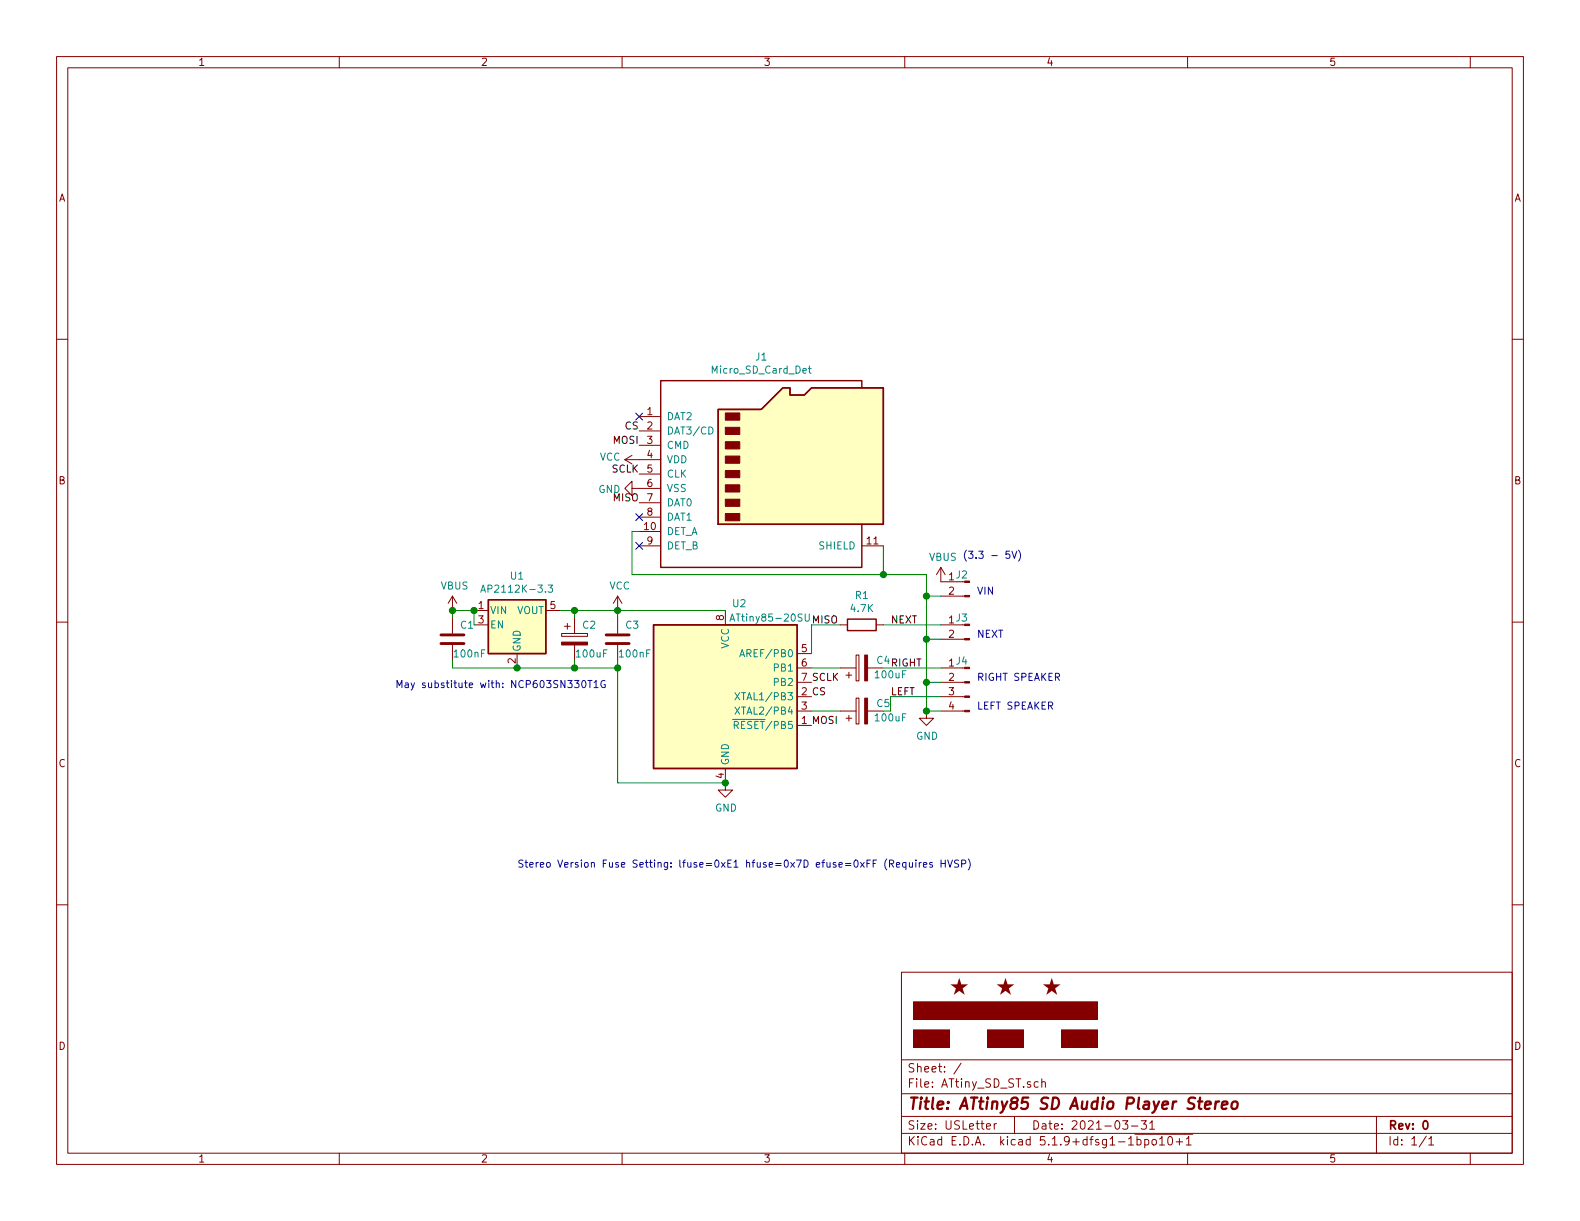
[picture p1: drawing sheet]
EESchema Schematic File Version 4
EELAYER 30 0
EELAYER END
$Descr USLetter 11000 8500
encoding utf-8
Sheet 1 1
Title "ATtiny85 SD Audio Player Stereo"
Date "2021-03-31"
Rev "0"
Comp ""
Comment1 ""
Comment2 ""
Comment3 ""
Comment4 ""
$EndDescr
$Comp
L power:VCC #PWR02
U 1 1
P 4300 4250
F 0 "#PWR02" H 4300 4100 50  0001 C CNN
F 1 "VCC" H 4315 4423 50  0000 C CNN
F 2 "" H 4300 4250 50  0001 C CNN
F 3 "" H 4300 4250 50  0001 C CNN
	1    4300 4250
	1    0    0    -1  
$EndComp
$Comp
L power:GND #PWR05
U 1 1
P 5050 5450
F 0 "#PWR05" H 5050 5200 50  0001 C CNN
F 1 "GND" H 5055 5277 50  0000 C CNN
F 2 "" H 5050 5450 50  0001 C CNN
F 3 "" H 5050 5450 50  0001 C CNN
	1    5050 5450
	1    0    0    -1  
$EndComp
$Comp
L Device:CP C5
U 1 1
P 6000 4950
F 0 "C5" V 6050 4800 50  0000 C CNN
F 1 "100uF" V 5950 4750 50  0000 C CNN
F 2 "Capacitor_Tantalum_SMD:CP_EIA-3216-10_Kemet-I_Pad1.58x1.35mm_HandSolder" H 6038 4800 50  0001 C CNN
F 3 "~" H 6000 4950 50  0001 C CNN
F 4 "TPSC107M016R0200" H 6000 4950 50  0001 C CNN "P/N"
	1    6000 4950
	0    -1   -1   0   
$EndComp
$Comp
L Device:CP C4
U 1 1
P 6000 4650
F 0 "C4" V 6050 4500 50  0000 C CNN
F 1 "100uF" V 5950 4450 50  0000 C CNN
F 2 "Capacitor_Tantalum_SMD:CP_EIA-3216-10_Kemet-I_Pad1.58x1.35mm_HandSolder" H 6038 4500 50  0001 C CNN
F 3 "~" H 6000 4650 50  0001 C CNN
F 4 "TPSC107M016R0200" H 6000 4650 50  0001 C CNN "P/N"
	1    6000 4650
	0    -1   -1   0   
$EndComp
$Comp
L Device:R R1
U 1 1
P 6000 4350
F 0 "R1" V 5793 4350 50  0000 C CNN
F 1 "4.7K" V 5884 4350 50  0000 C CNN
F 2 "Resistor_SMD:R_0805_2012Metric_Pad1.20x1.40mm_HandSolder" V 5930 4350 50  0001 C CNN
F 3 "~" H 6000 4350 50  0001 C CNN
F 4 "ERJ-6ENF4701V" H 6000 4350 50  0001 C CNN "P/N"
	1    6000 4350
	0    1    1    0   
$EndComp
$Comp
L Device:C C3
U 1 1
P 4300 4450
F 0 "C3" H 4350 4550 50  0000 L CNN
F 1 "100nF" H 4300 4350 50  0000 L CNN
F 2 "Capacitor_SMD:C_0805_2012Metric_Pad1.18x1.45mm_HandSolder" H 4338 4300 50  0001 C CNN
F 3 "~" H 4300 4450 50  0001 C CNN
F 4 "885012207011" H 4300 4450 50  0001 C CNN "P/N"
	1    4300 4450
	1    0    0    -1  
$EndComp
$Comp
L Device:CP C2
U 1 1
P 4000 4450
F 0 "C2" H 4050 4550 50  0000 L CNN
F 1 "100uF" H 4000 4350 50  0000 L CNN
F 2 "Capacitor_Tantalum_SMD:CP_EIA-3216-10_Kemet-I_Pad1.58x1.35mm_HandSolder" H 4038 4300 50  0001 C CNN
F 3 "~" H 4000 4450 50  0001 C CNN
F 4 "TPSC107M016R0200" H 4000 4450 50  0001 C CNN "P/N"
	1    4000 4450
	1    0    0    -1  
$EndComp
Connection ~ 4300 4250
Wire Wire Line
	5050 5450 4300 5450
Wire Wire Line
	4300 5450 4300 4650
Wire Wire Line
	4300 4250 5050 4250
Wire Wire Line
	5650 4650 5850 4650
$Comp
L Connector:Conn_01x04_Male J4
U 1 1
P 6750 4750
F 0 "J4" H 6850 4900 50  0000 R CNN
F 1 "Conn_01x04_Male" H 6856 4937 50  0001 C CNN
F 2 "Connector_PinHeader_2.00mm:PinHeader_1x04_P2.00mm_Vertical" H 6750 4750 50  0001 C CNN
F 3 "~" H 6750 4750 50  0001 C CNN
	1    6750 4750
	-1   0    0    -1  
$EndComp
$Comp
L power:VBUS #PWR01
U 1 1
P 3150 4250
F 0 "#PWR01" H 3150 4100 50  0001 C CNN
F 1 "VBUS" H 3165 4423 50  0000 C CNN
F 2 "" H 3150 4250 50  0001 C CNN
F 3 "" H 3150 4250 50  0001 C CNN
	1    3150 4250
	1    0    0    -1  
$EndComp
Wire Wire Line
	6550 4750 6450 4750
Wire Wire Line
	6450 4750 6450 4950
Wire Wire Line
	6450 4950 6550 4950
$Comp
L power:GND #PWR06
U 1 1
P 6450 4950
F 0 "#PWR06" H 6450 4700 50  0001 C CNN
F 1 "GND" H 6455 4777 50  0000 C CNN
F 2 "" H 6450 4950 50  0001 C CNN
F 3 "" H 6450 4950 50  0001 C CNN
	1    6450 4950
	1    0    0    -1  
$EndComp
Connection ~ 6450 4950
$Comp
L Connector:Conn_01x02_Male J3
U 1 1
P 6750 4350
F 0 "J3" H 6850 4400 50  0000 R CNN
F 1 "Conn_01x02_Male" H 6856 4437 50  0001 C CNN
F 2 "Connector_PinHeader_2.00mm:PinHeader_1x02_P2.00mm_Vertical" H 6750 4350 50  0001 C CNN
F 3 "~" H 6750 4350 50  0001 C CNN
	1    6750 4350
	-1   0    0    -1  
$EndComp
Wire Wire Line
	6550 4450 6450 4450
Connection ~ 6450 4750
Wire Wire Line
	5850 4950 5650 4950
Wire Wire Line
	6150 4950 6200 4950
Wire Wire Line
	6200 4950 6200 4850
$Comp
L Connector:Conn_01x02_Male J2
U 1 1
P 6750 4050
F 0 "J2" H 6850 4100 50  0000 R CNN
F 1 "Conn_01x02_Male" H 6856 4137 50  0001 C CNN
F 2 "Connector_PinHeader_2.00mm:PinHeader_1x02_P2.00mm_Vertical" H 6750 4050 50  0001 C CNN
F 3 "~" H 6750 4050 50  0001 C CNN
	1    6750 4050
	-1   0    0    -1  
$EndComp
Wire Wire Line
	6550 4150 6450 4150
$Comp
L power:VBUS #PWR07
U 1 1
P 6550 4050
F 0 "#PWR07" H 6550 3900 50  0001 C CNN
F 1 "VBUS" H 6565 4223 50  0000 C CNN
F 2 "" H 6550 4050 50  0001 C CNN
F 3 "" H 6550 4050 50  0001 C CNN
	1    6550 4050
	1    0    0    -1  
$EndComp
Connection ~ 6450 4450
Wire Wire Line
	6450 4150 6450 4450
Wire Wire Line
	6450 4450 6450 4750
Wire Wire Line
	5650 4350 5650 4550
Wire Wire Line
	5850 4350 5650 4350
$Comp
L power:GND #PWR04
U 1 1
P 4450 3400
F 0 "#PWR04" H 4450 3150 50  0001 C CNN
F 1 "GND" V 4455 3272 50  0000 R CNN
F 2 "" H 4450 3400 50  0001 C CNN
F 3 "" H 4450 3400 50  0001 C CNN
	1    4450 3400
	0    1    1    0   
$EndComp
$Comp
L power:VCC #PWR03
U 1 1
P 4450 3200
F 0 "#PWR03" H 4450 3050 50  0001 C CNN
F 1 "VCC" V 4465 3327 50  0000 L CNN
F 2 "" H 4450 3200 50  0001 C CNN
F 3 "" H 4450 3200 50  0001 C CNN
	1    4450 3200
	0    -1   -1   0   
$EndComp
Text Label 4450 3300 2    50   ~ 0
SCLK
Text Label 4450 3500 2    50   ~ 0
MISO
Text Label 4450 3100 2    50   ~ 0
MOSI
Text Label 5650 4750 0    50   ~ 0
SCLK
Text Label 5650 4350 0    50   ~ 0
MISO
Text Label 5650 5050 0    50   ~ 0
MOSI
Text Label 5650 4850 0    50   ~ 0
CS
Text Label 4450 3000 2    50   ~ 0
CS
NoConn ~ 4450 3600
NoConn ~ 4450 2900
Wire Wire Line
	6150 4350 6550 4350
Wire Wire Line
	6150 4650 6550 4650
Wire Wire Line
	6200 4850 6550 4850
Text Label 6200 4850 0    50   ~ 0
LEFT
Text Label 6200 4650 0    50   ~ 0
RIGHT
$Comp
L Device:C C1
U 1 1
P 3150 4450
F 0 "C1" H 3200 4550 50  0000 L CNN
F 1 "100nF" H 3150 4350 50  0000 L CNN
F 2 "Capacitor_SMD:C_0805_2012Metric_Pad1.18x1.45mm_HandSolder" H 3188 4300 50  0001 C CNN
F 3 "~" H 3150 4450 50  0001 C CNN
F 4 "885012207011" H 3150 4450 50  0001 C CNN "P/N"
	1    3150 4450
	1    0    0    -1  
$EndComp
Wire Wire Line
	3150 4250 3300 4250
Wire Wire Line
	3900 4250 4000 4250
Connection ~ 4000 4250
Wire Wire Line
	4000 4250 4300 4250
Wire Wire Line
	6450 4000 6450 4150
Connection ~ 6450 4150
Text Label 6200 4350 0    50   ~ 0
NEXT
Text Notes 6700 3900 0    50   ~ 0
(3.3 - 5V)
Text Notes 6800 4150 0    50   ~ 0
VIN
Text Notes 6800 4450 0    50   ~ 0
NEXT
Text Notes 6800 4950 0    50   ~ 0
LEFT SPEAKER
Text Notes 6800 4750 0    50   ~ 0
RIGHT SPEAKER
Wire Wire Line
	4300 4300 4300 4250
Wire Wire Line
	4000 4300 4000 4250
Wire Wire Line
	3300 4350 3300 4250
Wire Wire Line
	3150 4300 3150 4250
Connection ~ 3150 4250
Wire Wire Line
	3150 4600 3150 4650
Wire Wire Line
	4000 4600 4000 4650
Connection ~ 4000 4650
Wire Wire Line
	4000 4650 4300 4650
Wire Wire Line
	4300 4600 4300 4650
Connection ~ 4300 4650
$Comp
L Connector:Micro_SD_Card_Det J1
U 1 1
P 5350 3300
F 0 "J1" H 5300 4117 50  0000 C CNN
F 1 "Micro_SD_Card_Det" H 5300 4026 50  0000 C CNN
F 2 "User_PCB_Libraries:Molex_1051620001_KiCad" H 7400 4000 50  0001 C CNN
F 3 "https://www.hirose.com/product/en/download_file/key_name/DM3/category/Catalog/doc_file_id/49662/?file_category_id=4&item_id=195&is_series=1" H 5350 3400 50  0001 C CNN
F 4 "1051620001" H 5350 3300 50  0001 C CNN "P/N"
	1    5350 3300
	1    0    0    -1  
$EndComp
NoConn ~ 4450 3800
Wire Wire Line
	4450 3700 4400 3700
Wire Wire Line
	4400 3700 4400 4000
Wire Wire Line
	4400 4000 6150 4000
Wire Wire Line
	6150 3800 6150 4000
Connection ~ 6150 4000
Wire Wire Line
	6150 4000 6450 4000
$Comp
L MCU_Microchip_ATtiny:ATtiny85-20SU U2
U 1 1
P 5050 4850
F 0 "U2" H 5200 5500 50  0000 R CNN
F 1 "ATtiny85-20SU" H 5650 5400 50  0000 R CNN
F 2 "Package_SO:SOIC-8W_5.3x5.3mm_P1.27mm" H 5050 4850 50  0001 C CIN
F 3 "http://ww1.microchip.com/downloads/en/DeviceDoc/atmel-2586-avr-8-bit-microcontroller-attiny25-attiny45-attiny85_datasheet.pdf" H 5050 4850 50  0001 C CNN
F 4 "ATTINY85-20SUR" H 5050 4850 50  0001 C CNN "P/N"
	1    5050 4850
	1    0    0    -1  
$EndComp
Connection ~ 5050 5450
Wire Wire Line
	3150 4650 3600 4650
$Comp
L Regulator_Linear:AP2112K-3.3 U1
U 1 1
P 3600 4350
F 0 "U1" H 3600 4692 50  0000 C CNN
F 1 "AP2112K-3.3" H 3600 4601 50  0000 C CNN
F 2 "Package_TO_SOT_SMD:SOT-23-5" H 3600 4675 50  0001 C CNN
F 3 "https://www.diodes.com/assets/Datasheets/AP2112.pdf" H 3600 4450 50  0001 C CNN
F 4 "NCP603SN330T1G" H 3600 4350 50  0001 C CNN "P/N"
	1    3600 4350
	1    0    0    -1  
$EndComp
Connection ~ 3300 4250
Connection ~ 3600 4650
Wire Wire Line
	3600 4650 4000 4650
Text Notes 3600 6050 0    50   ~ 0
Stereo Version Fuse Setting: lfuse=0xE1 hfuse=0x7D efuse=0xFF (Requires HVSP)
Text Notes 2750 4800 0    50   ~ 0
May substitute with: NCP603SN330T1G
$EndSCHEMATC
